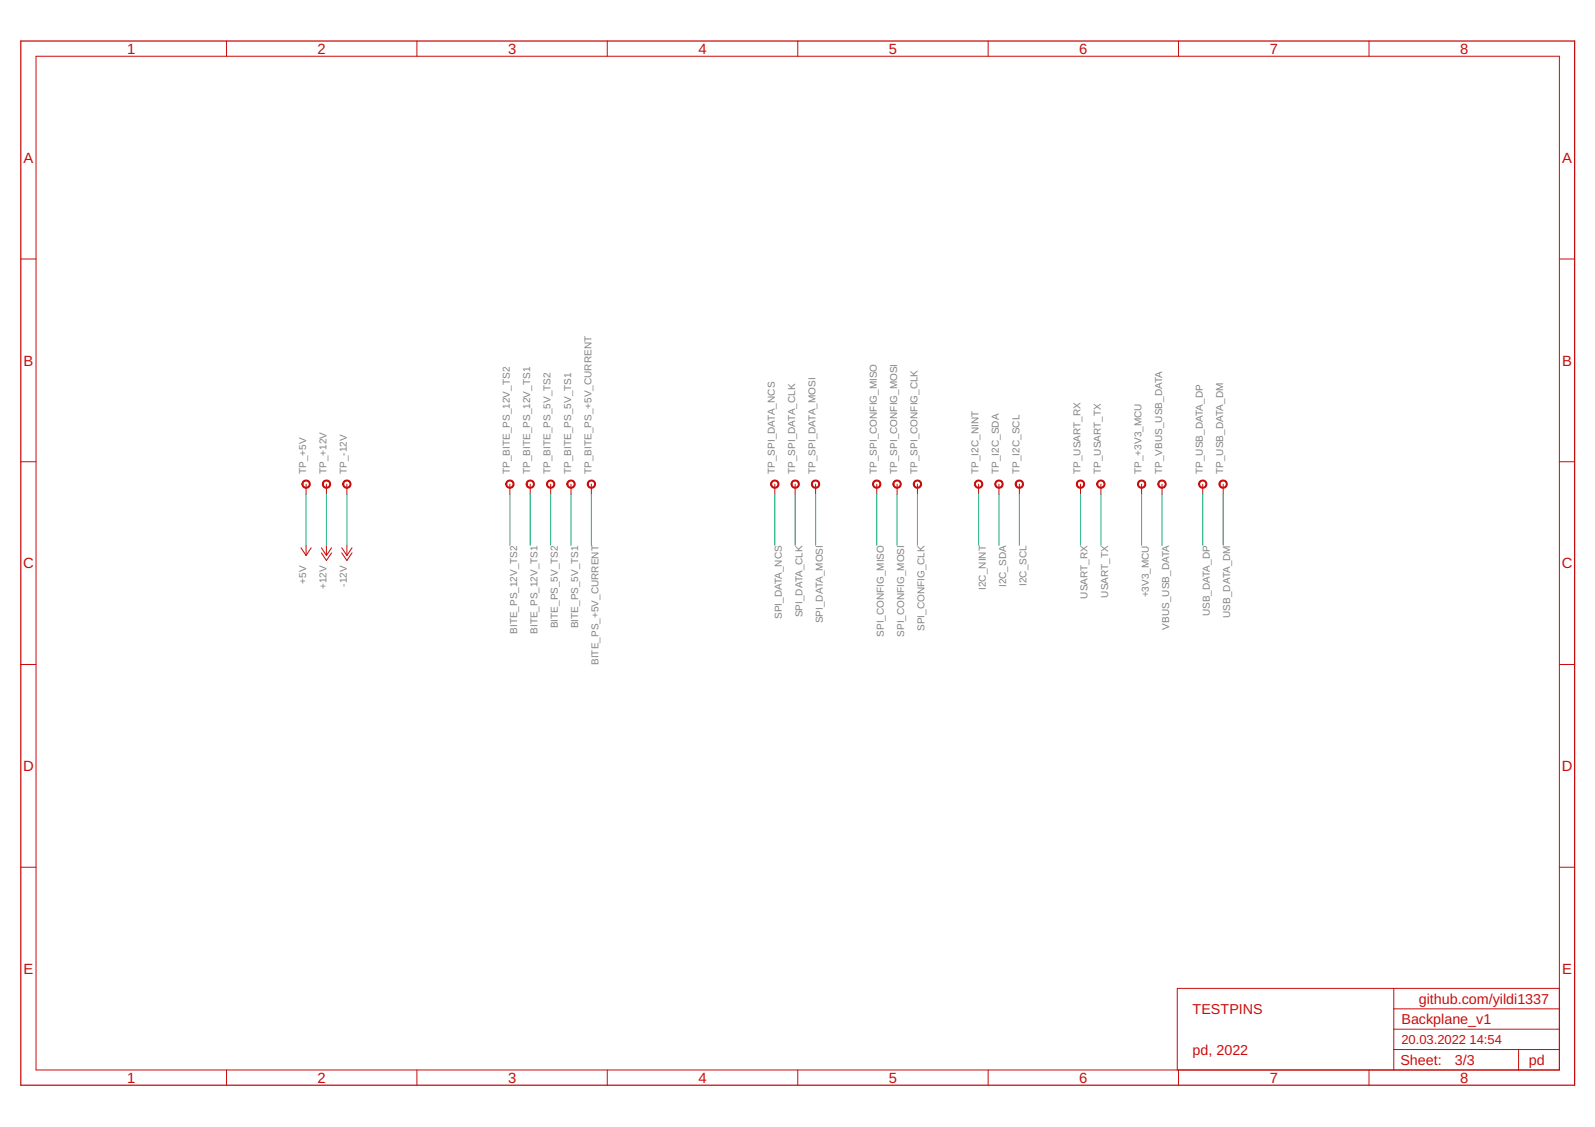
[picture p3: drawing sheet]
<svg xmlns="http://www.w3.org/2000/svg" width="297mm" height="210mm" viewBox="0 0 297 210" stroke-linecap="round" stroke-linejoin="round" font-family="sans-serif">
<g fill="none" stroke="#c90d0c" stroke-width=".19">
<path d="M6.7 10.5h283.7v188.8h-283.7zM42.2 7.6v2.9M77.6 7.6v2.9M113.1 7.6v2.9M148.6 7.6v2.9M184 7.6v2.9M219.5 7.6v2.9M255 7.6v2.9M3.9 48.2h2.8M290.4 48.2h2.8M3.9 86h2.8M57 90.2v1.9"/>
<path d="M60.8 90.2v1.9M64.6 90.2v1.9M95 90.2v1.9M98.7 90.2v1.9M102.6 90.2v1.9M106.3 90.2v1.9M110.1 90.2v1.9M144.3 90.2v1.9M148.1 90.2v1.9M151.9 90.2v1.9M163.3 90.2v1.9M167.1 90.2v1.9"/>
<path d="M170.9 90.2v1.9M182.2 90.2v1.9M186 90.2v1.9M189.8 90.2v1.9M201.2 90.2v1.9M205 90.2v1.9M212.6 90.2v1.9M216.4 90.2v1.9M224 90.2v1.9M227.8 90.2v1.9M290.4 86h2.8M56 102l1 1.5"/>
<path d="M57 101.6v1.9M58 102l-1 1.5M59.9 102l.9 1.5M59.9 103l.9 1.4 .9-1.4M60.8 101.6v1.9M61.7 102l-.9 1.5M63.6 102l1 1.5M63.6 103l1 1.4 1-1.4M64.6 101.6v1.9M65.6 102l-1 1.5M3.9 123.8h2.8M290.4 123.8h2.8"/>
<path d="M3.9 161.5h2.8M290.4 161.5h2.8M42.2 199.3v2.8M77.6 199.3v2.8M113.1 199.3v2.8M148.6 199.3v2.8M184 199.3v2.8M219.5 199.3v2.8M255 199.3v2.8M259.6 195.5h30.8M259.6 184.1v15.2M259.6 191.7h30.8"/>
<path d="M259.6 187.9h30.8M282.8 195.5v3.8M290.4 184.1h-71.2v15.2"/>
</g>
<path d="M3.9 7.6h289.3v194.5h-289.3z" fill="none" stroke="#c90d0c" stroke-width=".23"/>
<g fill="#c90d0c" stroke="#c90d0c" stroke-width=".19">
<path d="M109.5 89.7a.78 .78 0 0 1 1.3 0 .78 .78 0 0 1-.4 1.2 .78 .78 0 0 1-1-.7h.2a.6 .6 0 0 1 .8-.5 .6 .6 0 0 1 .1 1 .6 .6 0 0 1-.9-.3v-.2h-.2z" fill-rule="evenodd"/>
<path d="M105.7 89.7a.79 .79 0 0 1 1.3 .1 .79 .79 0 0 1-.4 1.1 .79 .79 0 0 1-1-.7h.1a.59 .59 0 0 1 .9-.6 .59 .59 0 0 1 .2 1 .59 .59 0 0 1-1-.2l-.1-.2h-.1z" fill-rule="evenodd"/>
<path d="M102 89.7a.78 .78 0 0 1 1.2 .1 .78 .78 0 0 1-.4 1.1 .78 .78 0 0 1-1-.7h.2a.59 .59 0 0 1 .8-.6 .59 .59 0 0 1 .2 1 .59 .59 0 0 1-1-.2v-.2h-.2z" fill-rule="evenodd"/>
<path d="M98.1 89.7a.78 .78 0 0 1 1.3 0 .78 .78 0 0 1-.4 1.2 .78 .78 0 0 1-1-.7h.2a.6 .6 0 0 1 .9-.5 .6 .6 0 0 1 .1 1 .6 .6 0 0 1-1-.3v-.2h-.2z" fill-rule="evenodd"/>
<path d="M94.4 89.7a.79 .79 0 0 1 1.2 .1 .79 .79 0 0 1-.4 1.1 .79 .79 0 0 1-1-.7h.2a.59 .59 0 0 1 .8-.6 .59 .59 0 0 1 .2 1 .59 .59 0 0 1-1-.2v-.2h-.2z" fill-rule="evenodd"/>
<path d="M56.4 89.7a.79 .79 0 0 1 1.3 .1 .79 .79 0 0 1-.5 1.1 .79 .79 0 0 1-1-.7h.2a.59 .59 0 0 1 .8-.6 .59 .59 0 0 1 .2 1 .59 .59 0 0 1-.9-.2l-.1-.2h-.2z" fill-rule="evenodd"/>
<path d="M60.2 89.7a.78 .78 0 0 1 1.2 0 .78 .78 0 0 1-.3 1.2 .78 .78 0 0 1-1.1-.7h.2a.6 .6 0 0 1 .9-.5 .6 .6 0 0 1 .1 1 .6 .6 0 0 1-1-.3v-.2h-.2z" fill-rule="evenodd"/>
<path d="M64 89.7a.78 .78 0 0 1 1.2 .1 .78 .78 0 0 1-.4 1.1 .78 .78 0 0 1-1-.7h.2a.59 .59 0 0 1 .8-.6 .59 .59 0 0 1 .2 1 .59 .59 0 0 1-.9-.2l-.1-.2h-.2z" fill-rule="evenodd"/>
<path d="M143.7 89.7a.79 .79 0 0 1 1.3 .1 .79 .79 0 0 1-.5 1.1 .79 .79 0 0 1-1-.7h.2a.59 .59 0 0 1 .8-.6 .59 .59 0 0 1 .2 1 .59 .59 0 0 1-1-.2v-.2h-.2z" fill-rule="evenodd"/>
<path d="M147.5 89.7a.78 .78 0 0 1 1.2 0 .78 .78 0 0 1-.4 1.2 .78 .78 0 0 1-1-.7h.2a.59 .59 0 0 1 .8-.6 .59 .59 0 0 1 .2 1 .59 .59 0 0 1-1-.2v-.2h-.2z" fill-rule="evenodd"/>
<path d="M151.3 89.7a.78 .78 0 0 1 1.2 0 .78 .78 0 0 1-.4 1.2 .78 .78 0 0 1-1-.7h.2a.6 .6 0 0 1 .9-.5 .6 .6 0 0 1 .1 1 .6 .6 0 0 1-1-.3v-.2h-.2z" fill-rule="evenodd"/>
<path d="M162.7 89.7a.78 .78 0 0 1 1.2 0 .78 .78 0 0 1-.4 1.2 .78 .78 0 0 1-1-.7h.2a.6 .6 0 0 1 .9-.5 .6 .6 0 0 1 .1 1 .6 .6 0 0 1-1-.3v-.2h-.2z" fill-rule="evenodd"/>
<path d="M166.5 89.7a.78 .78 0 0 1 1.2 .1 .78 .78 0 0 1-.4 1.1 .78 .78 0 0 1-1-.7h.2a.59 .59 0 0 1 .8-.6 .59 .59 0 0 1 .2 1 .59 .59 0 0 1-1-.2v-.2h-.2z" fill-rule="evenodd"/>
<path d="M170.3 89.7a.79 .79 0 0 1 1.2 .1 .79 .79 0 0 1-.4 1.1 .79 .79 0 0 1-1-.7h.2a.59 .59 0 0 1 .8-.6 .59 .59 0 0 1 .2 1 .59 .59 0 0 1-1-.2v-.2h-.2z" fill-rule="evenodd"/>
<path d="M181.7 89.7a.79 .79 0 0 1 1.2 .1 .79 .79 0 0 1-.4 1.1 .79 .79 0 0 1-1-.7h.2a.59 .59 0 0 1 .8-.6 .59 .59 0 0 1 .2 1 .59 .59 0 0 1-1-.2v-.2h-.2z" fill-rule="evenodd"/>
<path d="M185.4 89.7a.78 .78 0 0 1 1.3 0 .78 .78 0 0 1-.4 1.2 .78 .78 0 0 1-1-.7h.1a.59 .59 0 0 1 .9-.6 .59 .59 0 0 1 .1 1 .59 .59 0 0 1-.9-.2l-.1-.2h-.1z" fill-rule="evenodd"/>
<path d="M189.2 89.7a.78 .78 0 0 1 1.3 0 .78 .78 0 0 1-.4 1.2 .78 .78 0 0 1-1-.7h.2a.6 .6 0 0 1 .8-.5 .6 .6 0 0 1 .1 1 .6 .6 0 0 1-.9-.3v-.2h-.2z" fill-rule="evenodd"/>
<path d="M200.6 89.7a.78 .78 0 0 1 1.3 0 .78 .78 0 0 1-.4 1.2 .78 .78 0 0 1-1.1-.7h.2a.6 .6 0 0 1 .9-.5 .6 .6 0 0 1 .1 1 .6 .6 0 0 1-.9-.3l-.1-.2h-.2z" fill-rule="evenodd"/>
<path d="M204.4 89.7a.78 .78 0 0 1 1.3 .1 .78 .78 0 0 1-.5 1.1 .78 .78 0 0 1-1-.7h.2a.59 .59 0 0 1 .8-.6 .59 .59 0 0 1 .2 1 .59 .59 0 0 1-.9-.2l-.1-.2h-.2z" fill-rule="evenodd"/>
<path d="M212 89.7a.78 .78 0 0 1 1.3 0 .78 .78 0 0 1-.4 1.2 .78 .78 0 0 1-1.1-.7h.2a.6 .6 0 0 1 .9-.5 .6 .6 0 0 1 .1 1 .6 .6 0 0 1-1-.3v-.2h-.2z" fill-rule="evenodd"/>
<path d="M215.8 89.7a.78 .78 0 0 1 1.2 0 .78 .78 0 0 1-.3 1.2 .78 .78 0 0 1-1.1-.7h.2a.59 .59 0 0 1 .8-.6 .59 .59 0 0 1 .2 1 .59 .59 0 0 1-.9-.2l-.1-.2h-.2z" fill-rule="evenodd"/>
<path d="M223.4 89.7a.79 .79 0 0 1 1.2 .1 .79 .79 0 0 1-.4 1.1 .79 .79 0 0 1-1-.7h.2a.59 .59 0 0 1 .8-.6 .59 .59 0 0 1 .2 1 .59 .59 0 0 1-1-.2v-.2h-.2z" fill-rule="evenodd"/>
<path d="M227.2 89.7a.78 .78 0 0 1 1.2 0 .78 .78 0 0 1-.4 1.2 .78 .78 0 0 1-1-.7h.2a.6 .6 0 0 1 .9-.5 .6 .6 0 0 1 .1 1 .6 .6 0 0 1-1-.3v-.2h-.2z" fill-rule="evenodd"/>
</g>
<g fill="none" stroke="#0dab76" stroke-width=".19">
<path d="M57 92.1v9.5M60.8 92.1v9.5M64.6 92.1v9.5M95 92.1v9.5M98.7 92.1v9.5M102.6 92.1v9.5M106.3 92.1v9.5M110.1 92.1v9.5M144.3 92.1v9.5M148.1 92.1v9.5M151.9 92.1v9.5M163.3 92.1v9.5"/>
<path d="M167.1 92.1v9.5M170.9 92.1v9.5M182.2 92.1v9.5M186 92.1v9.5M189.8 92.1v9.5M201.2 92.1v9.5M205 92.1v9.5M212.6 92.1v9.5M216.4 92.1v9.5M224 92.1v9.5M227.8 92.1v9.5"/>
</g>
<g font-size="2.8" fill="#c90d0c">
<text x="23.7" y="10">1</text>
<text x="59.1" y="10">2</text>
<text x="94.6" y="10">3</text>
<text x="130.1" y="10">4</text>
<text x="165.5" y="10">5</text>
<text x="201" y="10">6</text>
<text x="236.5" y="10">7</text>
<text x="271.9" y="10">8</text>
<text x="4.4" y="30.3">A</text>
<text x="290.9" y="30.3">A</text>
<text x="4.4" y="68.1">B</text>
<text x="290.9" y="68.1">B</text>
<text x="4.3" y="105.8">C</text>
<text x="290.8" y="105.8">C</text>
<text x="4.3" y="143.6">D</text>
<text x="290.8" y="143.6">D</text>
<text x="4.4" y="181.4">E</text>
<text x="290.9" y="181.4">E</text>
<text x="23.7" y="201.7">1</text>
<text x="59.1" y="201.7">2</text>
<text x="94.6" y="201.7">3</text>
<text x="130.1" y="201.7">4</text>
<text x="165.5" y="201.7">5</text>
<text x="201" y="201.7">6</text>
<text x="236.5" y="201.7">7</text>
<text x="271.9" y="201.7">8</text>
</g>
<g font-size="2.7" fill="#c90d0c">
<text x="222.1" y="188.8">TESTPINS</text>
<text x="261" y="190.7">Backplane_v1</text>
<text x="264.2" y="186.9">github.com/yildi1337</text>
<text x="222.1" y="196.4">pd, 2022</text>
<text x="260.8" y="198.4">Sheet:</text>
<text x="271" y="198.3">3/3</text>
<text x="284.7" y="198.3">pd</text>
</g>
<g font-size="2.4" fill="#c90d0c">
<text x="261" y="194.5">20.03.2022</text>
<text x="273.7" y="194.5">14:54</text>
</g>
<g font-size="1.9" fill="#808080">
<text x="57" y="88.3" transform="rotate(-90 57 88.3)">TP_+5V</text>
<text x="60.8" y="88.3" transform="rotate(-90 60.8 88.3)">TP_+12V</text>
<text x="64.6" y="88.3" transform="rotate(-90 64.6 88.3)">TP_-12V</text>
<text x="95" y="88.3" transform="rotate(-90 95 88.3)">TP_BITE_PS_12V_TS2</text>
<text x="98.8" y="88.3" transform="rotate(-90 98.8 88.3)">TP_BITE_PS_12V_TS1</text>
<text x="102.5" y="88.3" transform="rotate(-90 102.5 88.3)">TP_BITE_PS_5V_TS2</text>
<text x="106.3" y="88.3" transform="rotate(-90 106.3 88.3)">TP_BITE_PS_5V_TS1</text>
<text x="110.1" y="88.3" transform="rotate(-90 110.1 88.3)">TP_BITE_PS_+5V_CURRENT</text>
<text x="144.3" y="88.3" transform="rotate(-90 144.3 88.3)">TP_SPI_DATA_NCS</text>
<text x="148.1" y="88.3" transform="rotate(-90 148.1 88.3)">TP_SPI_DATA_CLK</text>
<text x="151.9" y="88.3" transform="rotate(-90 151.9 88.3)">TP_SPI_DATA_MOSI</text>
<text x="163.3" y="88.3" transform="rotate(-90 163.3 88.3)">TP_SPI_CONFIG_MISO</text>
<text x="167.1" y="88.3" transform="rotate(-90 167.1 88.3)">TP_SPI_CONFIG_MOSI</text>
<text x="170.9" y="88.3" transform="rotate(-90 170.9 88.3)">TP_SPI_CONFIG_CLK</text>
<text x="182.2" y="88.3" transform="rotate(-90 182.2 88.3)">TP_I2C_NINT</text>
<text x="186" y="88.3" transform="rotate(-90 186 88.3)">TP_I2C_SDA</text>
<text x="189.8" y="88.3" transform="rotate(-90 189.8 88.3)">TP_I2C_SCL</text>
<text x="201.2" y="88.3" transform="rotate(-90 201.2 88.3)">TP_USART_RX</text>
<text x="205" y="88.3" transform="rotate(-90 205 88.3)">TP_USART_TX</text>
<text x="212.6" y="88.3" transform="rotate(-90 212.6 88.3)">TP_+3V3_MCU</text>
<text x="216.4" y="88.3" transform="rotate(-90 216.4 88.3)">TP_VBUS_USB_DATA</text>
<text x="224" y="88.3" transform="rotate(-90 224 88.3)">TP_USB_DATA_DP</text>
<text x="227.8" y="88.3" transform="rotate(-90 227.8 88.3)">TP_USB_DATA_DM</text>
<text x="57" y="108.7" transform="rotate(-90 57 108.7)">+5V</text>
<text x="60.8" y="109.8" transform="rotate(-90 60.8 109.8)">+12V</text>
<text x="64.6" y="109.3" transform="rotate(-90 64.6 109.3)">-12V</text>
<text x="183.6" y="109.9" transform="rotate(-90 183.6 109.9)">I2C_NINT</text>
<text x="187.4" y="109.3" transform="rotate(-90 187.4 109.3)">I2C_SDA</text>
<text x="191.2" y="109.1" transform="rotate(-90 191.2 109.1)">I2C_SCL</text>
<text x="202.6" y="111.5" transform="rotate(-90 202.6 111.5)">USART_RX</text>
<text x="206.3" y="111.3" transform="rotate(-90 206.3 111.3)">USART_TX</text>
<text x="213.9" y="111.2" transform="rotate(-90 213.9 111.2)">+3V3_MCU</text>
<text x="96.3" y="118.1" transform="rotate(-90 96.3 118.1)">BITE_PS_12V_TS2</text>
<text x="100.1" y="118.1" transform="rotate(-90 100.1 118.1)">BITE_PS_12V_TS1</text>
<text x="103.9" y="117" transform="rotate(-90 103.9 117)">BITE_PS_5V_TS2</text>
<text x="107.7" y="117" transform="rotate(-90 107.7 117)">BITE_PS_5V_TS1</text>
<text x="145.6" y="115.3" transform="rotate(-90 145.6 115.3)">SPI_DATA_NCS</text>
<text x="149.4" y="115" transform="rotate(-90 149.4 115)">SPI_DATA_CLK</text>
<text x="153.2" y="116.1" transform="rotate(-90 153.2 116.1)">SPI_DATA_MOSI</text>
<text x="164.6" y="118.6" transform="rotate(-90 164.6 118.6)">SPI_CONFIG_MISO</text>
<text x="168.4" y="118.6" transform="rotate(-90 168.4 118.6)">SPI_CONFIG_MOSI</text>
<text x="172.2" y="117.5" transform="rotate(-90 172.2 117.5)">SPI_CONFIG_CLK</text>
<text x="217.7" y="117.3" transform="rotate(-90 217.7 117.3)">VBUS_USB_DATA</text>
<text x="225.3" y="114.8" transform="rotate(-90 225.3 114.8)">USB_DATA_DP</text>
<text x="229.1" y="115.1" transform="rotate(-90 229.1 115.1)">USB_DATA_DM</text>
<text x="111.5" y="123.8" transform="rotate(-90 111.5 123.8)">BITE_PS_+5V_CURRENT</text>
</g>
</svg>
